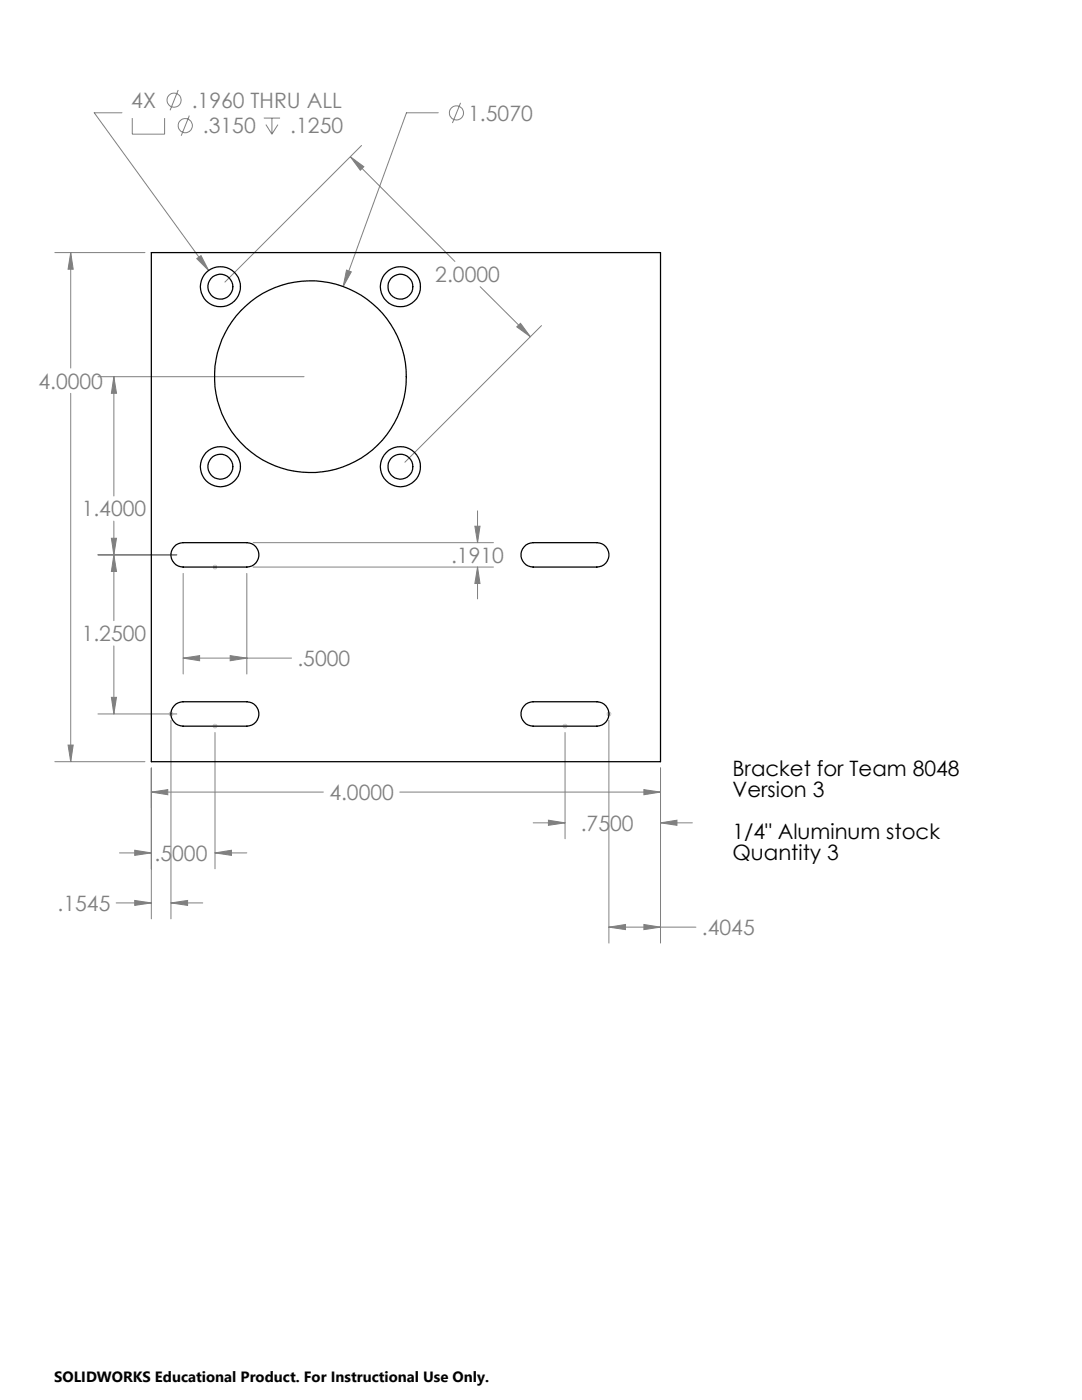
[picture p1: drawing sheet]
<svg xmlns="http://www.w3.org/2000/svg" width="216mm" height="279mm" viewBox="0 0 216 279" stroke-linecap="round" stroke-linejoin="round" font-family="sans-serif">
<g fill="none" stroke="#808080" stroke-width=".2">
<path d="M35.6 18l-1.7 4M24.3 22.5h-5.5l22.8 31.5M26.4 23.6v3.2h6.4v-3.2M37.8 23.1l-1.6 4M52.6 23.6h3.3M53.1 24.9l1.2 1.9M54.3 23.6v3.2M55.5 24.9l-1.2 1.9M69.9 31.3l2.7 2-.7 .7zM69.9 31.3l20.9 20.9M72.1 29l-27.2 27.3M87.5 22.5h-6.4l-12.6 34.7"/>
<path d="M91.9 20.5l-1.6 4.1M10.9 50.4h18M14.1 50.4v23M14.1 50.4l.5 3.3h-1zM39.3 51.6l.8-.6 1.5 3zM69.1 53.9l1 .4-1.6 2.9zM95.8 57.2l10 10M14.1 78.5v73.5M19.5 75.2h41.2M22.7 75.2v23.8M22.7 75.2l.5 3.3h-1zM103.1 65.2l.8-.7 1.9 2.7z"/>
<path d="M108.1 65l-27.3 27.3M19.5 110.7h15.8M22.2 107.4h1l-.5 3.3zM22.7 104v19.9M22.7 110.7l.5 3.4h-1zM36.5 114.4v20.1M49.2 114.4v20.1M50.5 108.3h48M50.5 113.2h48M94.8 105h1l-.5 3.3zM95.3 113.2l.5 3.3h-1zM95.3 102v6.3"/>
<path d="M95.3 113.2v6.3M22.2 139.2h1l-.5 3.3zM22.7 128.9v13.6M36.5 131.3l3.3-.5v1.1zM36.5 131.3h21.7M45.9 130.8l3.3 .5-3.3 .6zM10.9 152h18M13.6 148.7h1l-.5 3.3zM19.5 142.5h15.8M30.2 158.1l3.3-.5v1zM30.2 153.3v30.1M30.2 158.1h34.3"/>
<path d="M34.1 143.8v39.6M42.9 146.2v27.2M79.8 158.1h52M112.7 146.2v21.2M121.5 143.8v44.4M128.5 157.6l3.3 .5-3.3 .5zM131.8 153.3v34.9M23.8 170.2h6.4M26.9 169.7l3.3 .5-3.3 .5zM26.9 179.7l3.3 .5-3.3 .5zM42.9 170.2l3.3-.5v1zM42.9 170.2h6.3"/>
<path d="M106.4 164.2h6.3M109.4 163.7l3.3 .5-3.3 .5zM131.8 164.2l3.3-.5v1zM131.8 164.2h6.3M23.2 180.2h7M34.1 180.2l3.3-.5v1zM34.1 180.2h6.4M121.5 185l3.3-.5v1zM121.5 185h17.4M128.5 184.5l3.3 .5-3.3 .5z"/>
<circle cx="34.7" cy="20" r="1.42"/>
<circle cx="37" cy="25.1" r="1.42"/>
<circle cx="91.1" cy="22.5" r="1.42"/>
</g>
<g fill="none" stroke="#c0c0c0" stroke-width=".2">
<path d="M42.4 113.2h1M42.5 112.8l.8 .7M42.9 112.7v1M43.3 112.8l-.8 .7M33.6 142.5h1M33.8 142.1l.7 .7M34.1 142v1M34.5 142.1l-.7 .7M42.4 144.9h1M42.5 144.6l.8 .7M42.9 144.4v1M43.3 144.6l-.8 .7"/>
<path d="M112.3 144.9h.9M112.4 144.6l.7 .7M112.7 144.4v1M113.1 144.6l-.7 .7M121 142.5h1M121.1 142.1l.7 .7M121.5 142v1M121.8 142.1l-.7 .7"/>
</g>
<g fill="#808080">
<path d="M42.9 170.2l3.3-.5v1zM26.9 169.7l3.3 .5-3.3 .5zM109.4 163.7l3.3 .5-3.3 .5zM131.8 164.2l3.3-.5v1zM34.1 180.2l3.3-.5v1zM26.9 179.7l3.3 .5-3.3 .5zM121.5 185l3.3-.5v1zM128.5 184.5l3.3 .5-3.3 .5z"/>
<path d="M14.1 50.4l.5 3.3h-1zM13.6 148.7h1l-.5 3.3zM30.2 158.1l3.3-.5v1zM128.5 157.6l3.3 .5-3.3 .5zM69.1 53.9l-.6 3.3 1.6-2.9zM39.3 51.6l2.3 2.4-1.5-3zM22.2 107.4h1l-.5 3.3zM22.7 75.2l.5 3.3h-1zM22.7 110.7l.5 3.4h-1zM22.2 139.2h1l-.5 3.3zM94.8 105h1l-.5 3.3zM95.3 113.2l.5 3.3h-1zM36.5 131.3l3.3-.5v1.1zM45.9 130.8l3.3 .5-3.3 .6zM69.9 31.3l2.7 2-.7 .7zM103.1 65.2l.8-.7 1.9 2.7z"/>
</g>
<g fill="none" stroke="#000" stroke-width=".25">
<path d="M30.2 50.4h101.6v101.6h-101.6zM34.7 109.1a2.39 2.39 0 0 1 1.8-.8h12.7a2.43 2.43 0 0 1 2.5 2.4 2.43 2.43 0 0 1-2.5 2.5h-12.7a2.43 2.43 0 0 1-2.2-1.5 2.43 2.43 0 0 1 .4-2.6zM104.6 109.1a2.39 2.39 0 0 1 1.8-.8h12.7a2.43 2.43 0 0 1 2.4 2.4 2.43 2.43 0 0 1-2.4 2.5h-12.7a2.43 2.43 0 0 1-2.2-1.5 2.43 2.43 0 0 1 .4-2.6zM34.7 140.9a2.39 2.39 0 0 1 1.8-.8h12.7a2.43 2.43 0 0 1 2.5 2.4 2.43 2.43 0 0 1-2.5 2.4h-12.7a2.43 2.43 0 0 1-2.2-1.4 2.43 2.43 0 0 1 .4-2.6zM104.6 140.9a2.39 2.39 0 0 1 1.8-.8h12.7a2.43 2.43 0 0 1 2.4 2.4 2.43 2.43 0 0 1-2.4 2.4h-12.7a2.43 2.43 0 0 1-2.2-1.4 2.43 2.43 0 0 1 .4-2.6z"/>
<circle cx="44" cy="57.2" r="2.49"/>
<circle cx="44" cy="57.2" r="4"/>
<circle cx="79.9" cy="57.2" r="4"/>
<circle cx="79.9" cy="57.2" r="2.48"/>
<circle cx="61.9" cy="75.2" r="19.1"/>
<circle cx="44" cy="93.1" r="2.49"/>
<circle cx="44" cy="93.1" r="4"/>
<circle cx="79.9" cy="93.1" r="4"/>
<circle cx="79.9" cy="93.1" r="2.48"/>
</g>
<g font-size="4.2" fill="#808080">
<text x="26.2" y="21.5">4X</text>
<text x="38.3" y="21.5">.1960 THRU ALL</text>
<text x="40.5" y="26.6">.3150</text>
<text x="57.9" y="26.6">.1250</text>
<text x="93.4" y="24.1">1.5070</text>
<text x="86.9" y="56.3">2.0000</text>
<text x="7.7" y="77.5">4.0000</text>
<text x="16.3" y="103.1">1.4000</text>
<text x="90" y="112.4">.1910</text>
<text x="16.3" y="128">1.2500</text>
<text x="59.4" y="132.9">.5000</text>
<text x="65.7" y="159.7">4.0000</text>
<text x="115.9" y="165.8">.7500</text>
<text x="30.8" y="171.8">.5000</text>
<text x="11.5" y="181.8">.1545</text>
<text x="140" y="186.6">.4045</text>
</g>
<g font-size="4.2">
<text x="146.2" y="154.9">Bracket for Team 8048</text>
<text x="146.2" y="159.1">Version 3</text>
<text x="146.2" y="167.4">1/4&quot; Aluminum stock</text>
<text x="146.2" y="171.6">Quantity 3</text>
</g>
<text font-size="3" x="10.8" y="275.7">SOLIDWORKS Educational Product. For Instructional Use Only.</text>
</svg>
